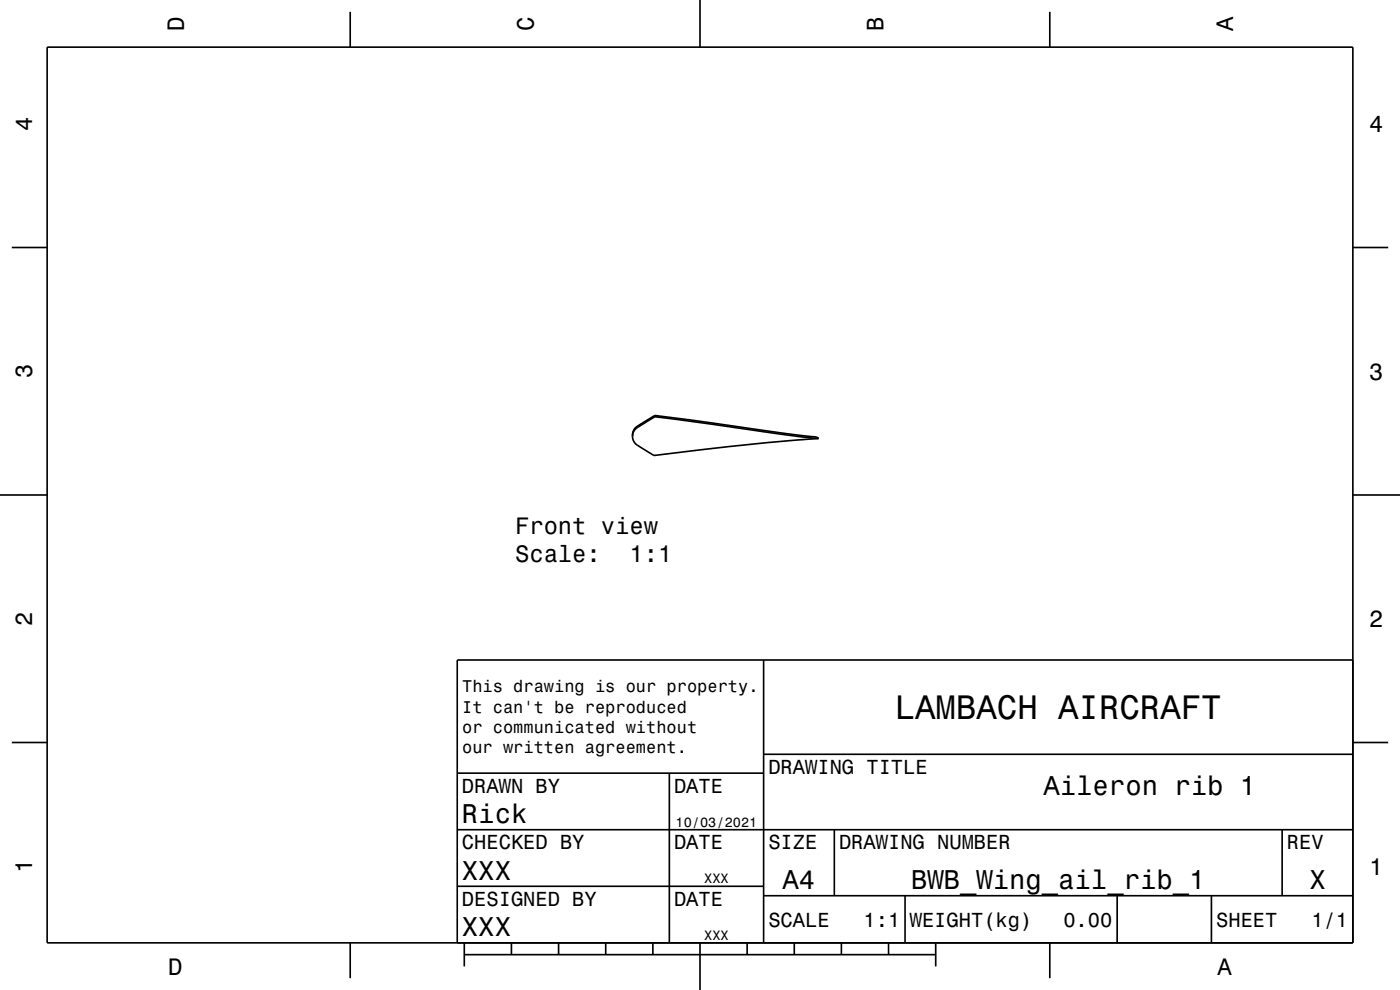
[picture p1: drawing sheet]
<svg xmlns="http://www.w3.org/2000/svg" width="297mm" height="210mm" viewBox="0 0 297 210" stroke-linecap="round" stroke-linejoin="round" font-family="sans-serif">
<g fill="none" stroke="#000" stroke-width=".35">
<path d="M10 10h277v190h-277zM74.3 2.5v7.5M148.5 0v10M222.7 2.5v7.5M2.5 52.5h7.5M287 52.5h7.5M134.2 92.6a2.97 2.97 0 0 0 2.1 2.5l2.4 1.5 23.5-2.7 11.3-.9M138.9 88.1l-3.4 2.1a2.32 2.32 0 0 0-1.3 2.4M138.9 88.1l29 4 5.4 .6 .3 .3h-.1M138.9 88.1v.3M138.9 88.4l-3.4 2.1a2.31 2.31 0 0 0-1.3 2.1M138.9 88.4l27.5 3.8 7.1 .8"/>
<path d="M0 105h10M287 105h10M162 140v60M287 140h-190v60M2.5 157.5h7.5M287 157.5h7.5M97 176h190M97 164h65M142 164v36M162 160h125M177 176v14M272 176v14"/>
<path d="M97 188h65M162 190h125M192 190v10M237 190v10M257 190v10M74.3 200v7.5M98.5 202.5h100M98.5 200v5M108.5 200v2.5M118.5 200v2.5M128.5 200v2.5M138.5 200v2.5"/>
<path d="M148.5 200v10M158.5 200v2.5M168.5 200v2.5M178.5 200v2.5M188.5 200v2.5M198.5 200v5M222.7 200v7.5"/>
</g>
<path d="M135.2 90.4v.3" fill="none" stroke="#000" stroke-width=".21"/>
<text font-size="7.2" x="189.8" y="152.6">LAMBACH AIRCRAFT</text>
<g font-size="5.8">
<text x="221.4" y="168.6">Aileron rib 1</text>
<text x="98" y="174.6">Rick</text>
<text x="98" y="186.6">XXX</text>
<text x="166" y="188.6">A4</text>
<text x="193.3" y="188.6">BWB_Wing_ail_rib_1</text>
<text x="277.8" y="188.6">X</text>
<text x="98" y="198.6">XXX</text>
</g>
<g font-size="5">
<text x="39" y="6.5" transform="rotate(-90 39 6.5)">D</text>
<text x="113.2" y="6.5" transform="rotate(-90 113.2 6.5)">C</text>
<text x="187.4" y="6.5" transform="rotate(-90 187.4 6.5)">B</text>
<text x="261.6" y="6.5" transform="rotate(-90 261.6 6.5)">A</text>
<text x="6.8" y="27.8" transform="rotate(-90 6.8 27.8)">4</text>
<text x="290.5" y="28.1">4</text>
<text x="6.8" y="80.3" transform="rotate(-90 6.8 80.3)">3</text>
<text x="290.5" y="80.6">3</text>
<text x="109.3" y="113.2">Front view</text>
<text x="109.3" y="119.3">Scale:</text>
<text x="133.6" y="119.3">1:1</text>
<text x="6.8" y="132.8" transform="rotate(-90 6.8 132.8)">2</text>
<text x="290.5" y="133.1">2</text>
<text x="6.8" y="185.3" transform="rotate(-90 6.8 185.3)">1</text>
<text x="290.5" y="185.6">1</text>
<text x="35.7" y="206.8">D</text>
<text x="258.3" y="206.8">A</text>
</g>
<g font-size="4.3">
<text x="163" y="164.2">DRAWING TITLE</text>
<text x="98" y="168.2">DRAWN BY</text>
<text x="143" y="168.2">DATE</text>
<text x="98" y="180.2">CHECKED BY</text>
<text x="143" y="180.2">DATE</text>
<text x="163" y="180.2">SIZE</text>
<text x="178" y="180.2">DRAWING NUMBER</text>
<text x="273" y="180.2">REV</text>
<text x="98" y="192.2">DESIGNED BY</text>
<text x="143" y="192.2">DATE</text>
<text x="163" y="196.6">SCALE</text>
<text x="183.2" y="196.6">1:1</text>
<text x="193" y="196.6">WEIGHT(kg)</text>
<text x="225.6" y="196.6">0.00</text>
<text x="258" y="196.6">SHEET</text>
<text x="278.2" y="196.6">1/1</text>
</g>
<g font-size="3.6">
<text x="98.1" y="146.8">This drawing is our property.</text>
<text x="98.1" y="151.2">It can't be reproduced</text>
<text x="98.1" y="155.5">or communicated without</text>
<text x="98.1" y="159.8">our written agreement.</text>
</g>
<g font-size="2.9">
<text x="143.3" y="175.3">10/03/2021</text>
<text x="149.4" y="187.3">XXX</text>
<text x="149.4" y="199.3">XXX</text>
</g>
</svg>
